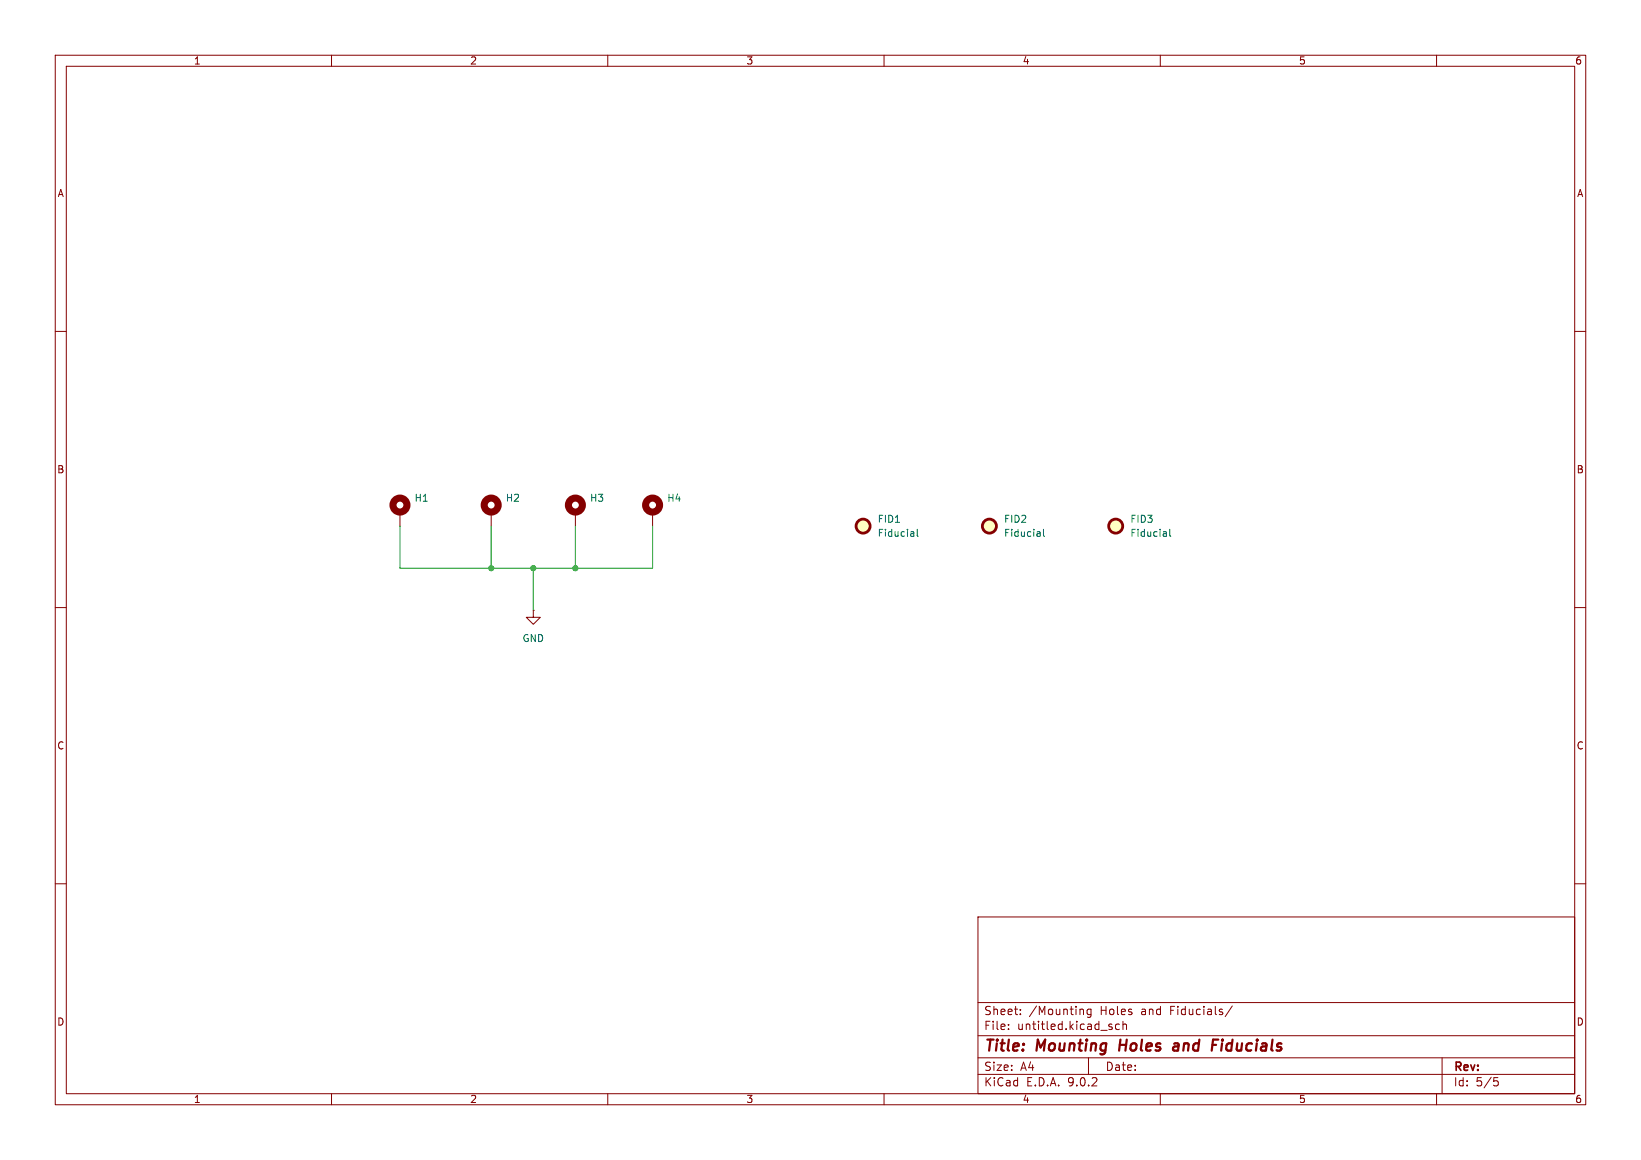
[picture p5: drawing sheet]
<svg xmlns="http://www.w3.org/2000/svg" width="297mm" height="210mm" viewBox="0 0 297 210" stroke-linecap="round" stroke-linejoin="round" font-family="sans-serif">
<g fill="none" stroke="#840000" stroke-width=".18">
<path d="M10 10h277v190h-277zM12 12h273v186h-273zM60 10v2M110 10v2M160 10v2M210 10v2M260 10v2M10 60h2M285 60h2M72.4 92.7v2.6M88.9 92.7v2.6M104.1 92.7v2.6"/>
<path d="M118.1 92.7v2.6M10 110h2M96.5 110.5v1.3h1.3l-1.3 1.2-1.3-1.2h1.3M96.5 110.5h.1M285 110h2M10 160h2M177 166h108v32h-108zM285 160h2M60 198v2M110 198v2M160 198v2M177 194.5h108"/>
<path d="M177 191.5h108M177 187.5h108M177 181.5h108M182.5 186.3v.1M182.5 185.5v.1M184.7 183.6v.1M184.7 182.8v.1M195.9 182.7l.2 .2v.8M197 191.5v3M197.5 182.7v1.2l-.3 .3-.4-.1M197.5 182.8l-.5-.1-.3 .3v.4l.2 .2h.6M201.2 186v.3"/>
<path d="M202.6 185.5l-.4-.1-.3 .3v.4l.1 .2h.6M203.2 185.5l.3-.1 .3 .1 .1 .9M203.2 184.9v1.5M210 198v2M223 182.1l-1.3 2M260 198v2M261 191.5v6.5M270.4 195.1h.7M270.5 195.7h.4l.3 .3-.2 .5-.5 .1"/>
</g>
<path d="M202.8 188.2l-.3 2M212.5 189l.2-.1 .6 .1M213.3 189.4h-.7a.4 .4 0 0 0-.3 .4 .4 .4 0 0 0 .2 .4l.7-.1M219.6 188.2h.9" fill="none" stroke="#840000" stroke-width=".4"/>
<g fill="none" stroke="#840000" stroke-width="1.3">
<circle cx="72.4" cy="91.4" r="1.27"/>
<circle cx="88.9" cy="91.4" r="1.27"/>
<circle cx="104.1" cy="91.4" r="1.27"/>
<circle cx="118.1" cy="91.4" r="1.27"/>
</g>
<g fill="#ffffc2" stroke="#ffffc2" stroke-width=".18">
<circle cx="156.2" cy="95.2" r="1.27"/>
<circle cx="201.9" cy="95.2" r="1.27"/>
<circle cx="179.1" cy="95.2" r="1.27"/>
</g>
<g fill="none" stroke="#840000" stroke-width=".51">
<circle cx="156.2" cy="95.2" r="1.27"/>
<circle cx="179.1" cy="95.2" r="1.27"/>
<circle cx="201.9" cy="95.2" r="1.27"/>
</g>
<path d="M165.3 96.3l.1 .8M165.4 97l-.1 .1M165.4 96.6h-.1M166 95.8v1.1l.2 .2M188.2 96.3l.1 .8M188.3 97l-.2 .1M188.3 96.6h-.2M188.9 95.8v1.1l.1 .2M211.1 96.3v.8M211.1 97l-.1 .1M211.1 96.6h-.1M211.7 95.8v1.1l.2 .2" fill="none" stroke="#006464" stroke-width=".18"/>
<path d="M72.4 95.3v7.6h45.7v-7.6M88.9 95.3v7.6M104.1 95.3v7.6M96.5 102.9v7.6" fill="none" stroke="#009600" stroke-width=".18"/>
<g fill="#009600" stroke="#009600" stroke-width=".18">
<circle cx="104.1" cy="102.9" r=".46"/>
<circle cx="96.5" cy="102.9" r=".46"/>
<circle cx="88.9" cy="102.9" r=".46"/>
</g>
<g font-size="2.8" fill="#840000">
<text x="178" y="190.9">Title:</text>
<text x="187.7" y="190.9">Mounting</text>
<text x="203.4" y="190.9">Holes</text>
<text x="214" y="190.9">and</text>
<text x="221.8" y="190.9">Fiducials</text>
</g>
<g font-size="2.1" fill="#840000">
<text x="178" y="184">Sheet:</text>
<text x="186.2" y="184">/Mounting</text>
<text x="199.2" y="184">Holes</text>
<text x="206.7" y="184">and</text>
<text x="212.1" y="184">Fiducials/</text>
<text x="178" y="186.7">File:</text>
<text x="184.1" y="186.7">untitled.kicad_sch</text>
<text x="178" y="196.9">KiCad</text>
<text x="178" y="194.1">Size:</text>
<text x="184.7" y="194.1">A4</text>
<text x="185.7" y="196.9">E.D.A.</text>
<text x="193.3" y="196.9">9.0.2</text>
<text x="200" y="194.1">Date:</text>
<text x="263" y="194.3">Rev:</text>
<text x="263" y="196.9">Id:</text>
<text x="267.1" y="196.9">5/5</text>
</g>
<g font-size="1.8" fill="#840000">
<text x="35" y="11.9">1</text>
<text x="85" y="11.9">2</text>
<text x="135" y="11.9">3</text>
<text x="185" y="11.9">4</text>
<text x="235" y="11.9">5</text>
<text x="285" y="11.9">6</text>
<text x="10.3" y="35.9">A</text>
<text x="285.3" y="35.9">A</text>
<text x="10.3" y="85.9">B</text>
<text x="285.3" y="85.9">B</text>
<text x="10.3" y="135.9">C</text>
<text x="285.3" y="135.9">C</text>
<text x="10.3" y="185.9">D</text>
<text x="285.3" y="185.9">D</text>
<text x="35" y="199.9">1</text>
<text x="85" y="199.9">2</text>
<text x="135" y="199.9">3</text>
<text x="185" y="199.9">4</text>
<text x="235" y="199.9">5</text>
<text x="285" y="199.9">6</text>
</g>
<g font-size="1.8" fill="#006464">
<text x="74.9" y="91">H1</text>
<text x="91.4" y="91">H2</text>
<text x="106.7" y="91">H3</text>
<text x="120.7" y="91">H4</text>
<text x="158.8" y="94.8">FID1</text>
<text x="181.6" y="94.8">FID2</text>
<text x="204.5" y="94.8">FID3</text>
<text x="158.8" y="97.4">Fiducial</text>
<text x="181.6" y="97.4">Fiducial</text>
<text x="204.5" y="97.4">Fiducial</text>
<text x="94.5" y="116.4">GND</text>
</g>
</svg>
